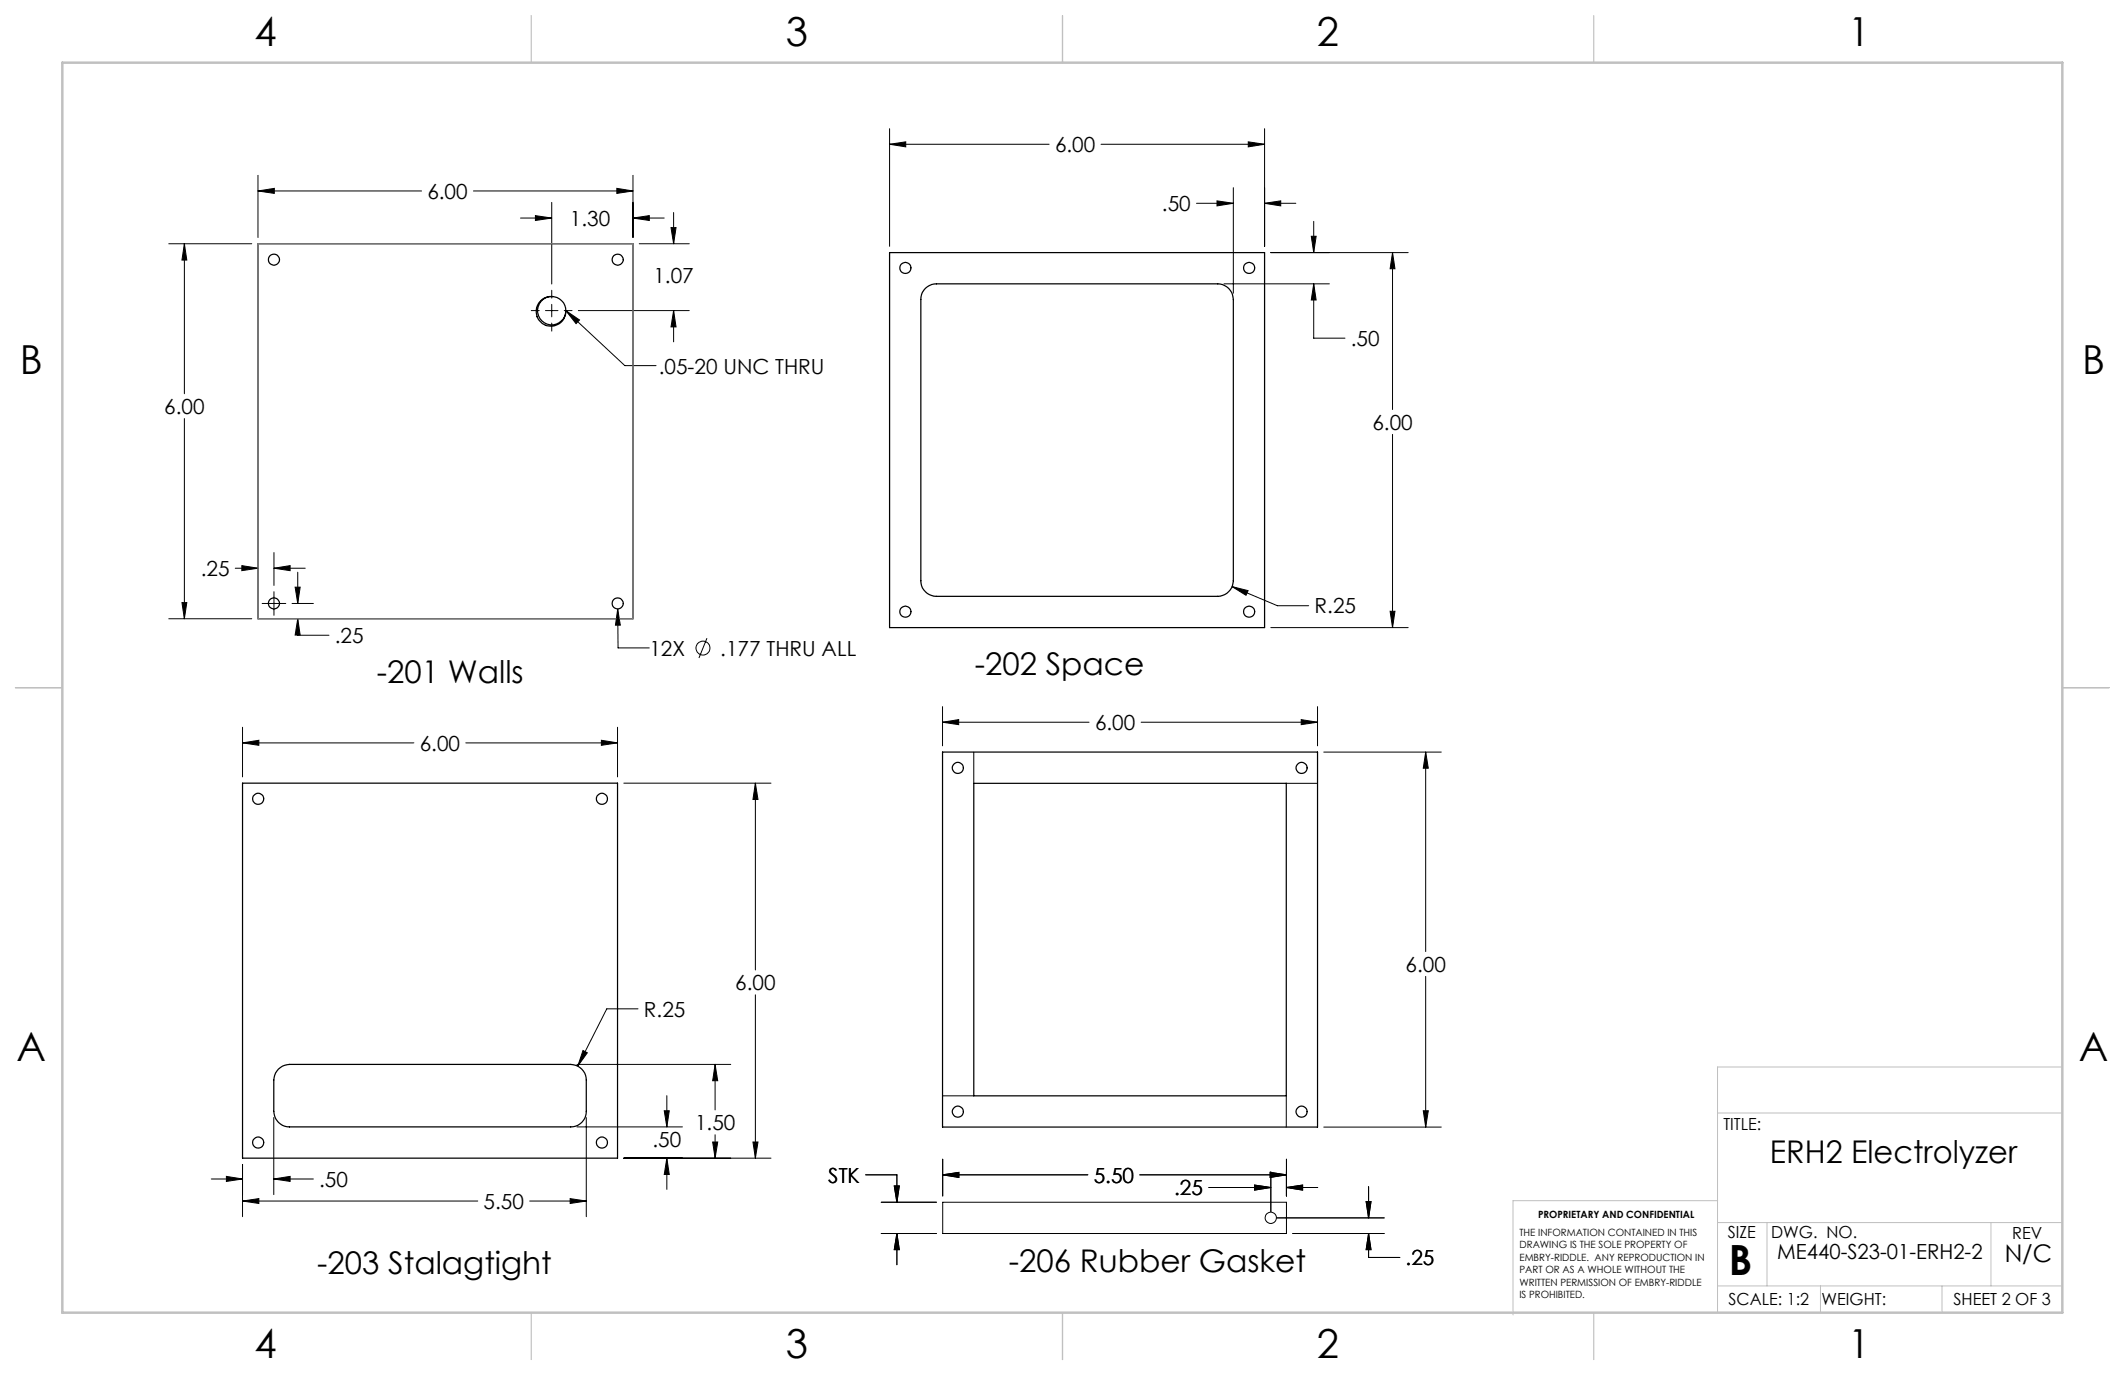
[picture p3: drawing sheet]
<svg xmlns="http://www.w3.org/2000/svg" width="432mm" height="279mm" viewBox="0 0 432 279" stroke-linecap="round" stroke-linejoin="round" font-family="sans-serif">
<path d="M419.1 216.8h-70.1v49.9M349 226.2h70.1M349 248.4h70.1M349 244h-41.6v23.2M359.1 248.4v12.9M404.6 248.4v12.9M349 261.3h70.1M369.9 261.3v5.4M394.6 261.3v5.4" fill="none" stroke="#c0c0c0" stroke-width=".2"/>
<path d="M108 3.2v9.5M215.9 3.2v9.5M323.8 3.2v9.5M3.1 139.7h9.6M419.1 139.7h9.5M108 266.7v9.6M215.9 266.7v9.6M323.8 266.7v9.6" fill="none" stroke="#c0c0c0" stroke-width=".25"/>
<path d="M12.7 12.7h406.4v254h-406.4z" fill="none" stroke="#c0c0c0" stroke-width=".5"/>
<g fill="none" stroke="#000" stroke-width=".25">
<path d="M52.4 49.5h76.2v76.2h-76.2zM180.8 51.3h76.2v76.2h-76.2zM188 58.6l.4-.3a2.96 2.96 0 0 1 1.9-.6h57.1a3.2 3.2 0 0 1 3.2 3.2v57.1a3.3 3.3 0 0 1-3.2 3.2h-57.1a3.2 3.2 0 0 1-3.2-3.2v-57.1a3.1 3.1 0 0 1 .9-2.3zM112.1 60.3a3 3 0 0 0-3.1 2.9 3 3 0 0 0 3 3.1 3 3 0 0 0 3-3.2M112.1 60.3a2.87 2.87 0 0 0-2.9 2.8 2.87 2.87 0 0 0 2.9 2.9 2.87 2.87 0 0 0 2.9-2.9M112.1 60.3h.1M112.1 60.3a2.89 2.89 0 0 1 2.9 2.8M49.3 159.1h76.2v76.2h-76.2zM191.5 152.8h76.2v76.2h-76.2zM197.9 159.2h63.5v63.5h-63.5zM56.6 217.2a3.2 3.2 0 0 1 2.2-.9h57.2a3.2 3.2 0 0 1 3.1 3.2v6.3a3.1 3.1 0 0 1-3.1 3.2h-57.2a3.2 3.2 0 0 1-3.2-3.2l.1-6.8a2.93 2.93 0 0 1 .9-1.8z"/>
<circle cx="55.7" cy="52.8" r="1.12"/>
<circle cx="125.5" cy="52.8" r="1.12"/>
<circle cx="184" cy="54.5" r="1.12"/>
<circle cx="253.8" cy="54.5" r="1.12"/>
<circle cx="55.7" cy="122.6" r="1.12"/>
<circle cx="125.5" cy="122.6" r="1.12"/>
<circle cx="184" cy="124.3" r="1.12"/>
<circle cx="253.8" cy="124.3" r="1.12"/>
<circle cx="194.6" cy="156.1" r="1.12"/>
<circle cx="264.5" cy="156.1" r="1.12"/>
<circle cx="52.5" cy="162.3" r="1.12"/>
<circle cx="122.3" cy="162.3" r="1.12"/>
<circle cx="52.5" cy="232.2" r="1.12"/>
<circle cx="122.3" cy="232.2" r="1.12"/>
<circle cx="194.6" cy="225.9" r="1.12"/>
<circle cx="264.5" cy="225.9" r="1.12"/>
</g>
<g fill="none" stroke="#000" stroke-width=".2">
<path d="M52.4 38.8l3.3-.5v1zM52.4 35.6v12.7M52.4 38.8h33.3M96.2 38.8h32.4M125.3 38.3l3.3 .5-3.3 .5zM128.6 35.6v12.7M180.8 26.1v24M180.8 29.3h32.4M180.8 29.3l3.2-.5v1zM223.7 29.3h33.3M250.6 38.1v21.5M253.6 28.8l3.4 .5-3.4 .5z"/>
<path d="M257 26.1v24M34.3 49.5h16.9M37.5 49.5l.5 3.3h-1zM37.5 49.5v30.5M105.8 44.3h6.3M108.8 43.8l3.3 .5-3.3 .5zM112.1 59v1.6M112.1 41.1v16.6M128.6 44.3l3.3-.5v1zM128.6 44.3h6.4M129.9 49.5h10.2M136.3 46.2h1.1l-.5 3.3z"/>
<path d="M136.9 43.2v6.3M243.1 41.3h7.5M247.3 40.8l3.3 .5-3.3 .5zM248.7 57.7h21.4M257 41.3l3.2-.5v1zM257 41.3h6.3M258.2 51.3h27.9M266.5 48h.9l-.5 3.3zM266.9 57.7l.5 3.3h-.9zM266.9 57.7v11h6.4M266.9 45v6.3M283 51.3v31.9"/>
<path d="M283 51.3l.5 3.3h-1zM107.9 63.1h1.7M110.8 63.1h2.6M112.1 61.8v2.6M112.1 65.7v1.6M114.7 63.1h1.5M115 63.1l12 11.2h6.3M115 63.1l2.8 1.9-.7 .8zM117.5 63.1h22.6M136.9 63.1l.5 3.3h-1.1zM136.9 63.1v6.4M37.5 85.1v40.6"/>
<path d="M283 88.3v39.2M47.8 115.5h4.6M49.1 114.9l3.3 .6-3.3 .5zM55.7 115.5l3.2-.6v1.1zM55.7 112.3v6.7M55.7 115.5h6.3M60 119.3h1l-.5 3.3zM60.5 116.3v6.3M250.4 119.2l3.2 .8-.4 1zM250.4 119.2l9.2 3.9h6.3M34.3 125.7h16.9M37 122.4h1l-.5 3.3z"/>
<path d="M53.3 122.6h4.8M55.7 120.2v4.8M59.3 122.6h4.4M60.5 125.7l.5 3.3h-1zM60.5 125.7v3.4h6.4M125.5 123.8l.1 7.9h6.3M125.5 123.8l.5 3.2h-.9zM143.7 129.7l-1.7 4M258.2 127.5h27.9M282.5 124.2h1l-.5 3.3zM49.3 151l3.3-.6v1zM49.3 147.8v10.1"/>
<path d="M49.3 151h34.8M94.7 151h30.8M122.2 150.4l3.3 .6-3.3 .4zM125.5 147.8v10.1M126.8 159.1h29.9M153.5 159.1l.5 3.4h-1zM153.5 159.1v38M191.5 143.6v8M191.5 146.8h29.8M191.5 146.8l3.3-.6v1zM197.9 152.8v6.4M231.9 146.8h35.8"/>
<path d="M261.4 159.2h6.3M264.4 146.2l3.3 .6-3.3 .4zM267.7 143.6v8M269 152.8h23.9M289.7 152.8l.5 3.3h-1zM289.7 152.8v40.6M289.7 198.4v30.6M117.2 216.3h31.3M118.5 213.5l.8 .4-1.9 2.7zM129.6 205h-6.3l-5.9 11.6M145.3 216.3v9.2M145.3 216.3l.5 3.3h-1z"/>
<path d="M153.5 202.1v33.2M42.9 239.6h6.4M46 239l3.3 .6-3.3 .5zM49.3 236.6v10.6M55.6 239.6l3.3-.6v1.1zM55.6 227.1v15.6M55.6 239.6h8.1M117.2 229h21.5M119.1 227.1v20.1M126.8 235.3h29.9M135 225.7h1l-.5 3.3zM135.5 235.3l.5 3.4h-1z"/>
<path d="M135.5 222.6v6.4M135.5 235.3v6.4M144.8 232.1h1l-.5 3.2zM145.3 230.6v4.7M153 232.1h1l-.5 3.2zM175.9 238.7h6.3v5.6M191.5 222.7h6.4M191.6 238.7l3.2-.5v1.1zM191.6 235.5v7.5M191.6 238.7h29.5M231.6 238.7h29.8M258.1 238.2l3.3 .5-3.3 .6z"/>
<path d="M258.2 238.1v8.1M261.4 222.7v6.3M261.4 235.5v7.5M269 229h23.9M289.2 225.7h1l-.5 3.3zM49.3 244.1l3.3-.5v.9zM49.3 244.1h47.8M107.6 244.1h11.5M115.9 243.6l3.2 .5-3.2 .4zM179.1 244.3h11.2M179.1 250.6h11.2M181.7 241h1l-.5 3.3z"/>
<path d="M182.2 250.6l.5 3.3h-1zM182.2 250.6v6.4M191.6 244.3h69.8v6.3h-69.8zM245.6 241.3h12.6M254.9 240.8l3.3 .5-3.3 .5zM259.5 247.5h21.8M261.4 241.3l3.3-.5v1zM261.4 241.3h6.4M262.7 250.6h18.6M277.6 244.2h1l-.5 3.3zM278.1 250.6l.5 3.3h-1zM278.1 250.6v4.9h6.3"/>
<path d="M278.1 241.1v6.4"/>
<circle cx="142.8" cy="131.7" r="1.41"/>
<circle cx="258.2" cy="247.5" r="1.15"/>
</g>
<path d="M52.4 49.5h76.2v76.2h-76.2z" fill="none" stroke="#808080" stroke-width=".25"/>
<g fill="#000">
<path d="M115 63.1l2.8 1.9-.7 .8z"/>
<path d="M37.5 49.5l.5 3.3h-1zM37 122.4h1l-.5 3.3zM52.4 38.8l3.3-.5v1zM125.3 38.3l3.3 .5-3.3 .5zM128.6 44.3l3.3-.5v1zM108.8 43.8l3.3 .5-3.3 .5zM136.3 46.2h1.1l-.5 3.3zM136.9 63.1l.5 3.3h-1.1zM125.5 123.8l-.4 3.2h.9zM60 119.3h1l-.5 3.3zM60.5 125.7l.5 3.3h-1zM49.1 114.9l3.3 .6-3.3 .5zM55.7 115.5l3.2-.6v1.1zM282.5 124.2h1l-.5 3.3zM283 51.3l.5 3.3h-1zM253.6 28.8l3.4 .5-3.4 .5zM180.8 29.3l3.2-.5v1zM266.9 57.7l.5 3.3h-.9zM266.5 48h.9l-.5 3.3zM247.3 40.8l3.3 .5-3.3 .5zM257 41.3l3.2-.5v1zM250.4 119.2l2.8 1.8 .4-1zM49.3 151l3.3-.6v1zM122.2 150.4l3.3 .6-3.3 .4zM153.5 159.1l.5 3.4h-1zM153 232.1h1l-.5 3.2zM135.5 235.3l.5 3.4h-1zM135 225.7h1l-.5 3.3zM144.8 232.1h1l-.5 3.2zM145.3 216.3l.5 3.3h-1zM118.5 213.5l-1.1 3.1 1.9-2.7zM46 239l3.3 .6-3.3 .5zM55.6 239.6l3.3-.6v1.1zM49.3 244.1l3.3-.5v.9zM115.9 243.6l3.2 .5-3.2 .4zM289.7 152.8l.5 3.3h-1zM289.2 225.7h1l-.5 3.3zM191.5 146.8l3.3-.6v1zM264.4 146.2l3.3 .6-3.3 .4z"/>
<path d="M181.7 241h1l-.5 3.3zM182.2 250.6l.5 3.3h-1zM191.6 238.7l3.2-.5v1.1zM258.1 238.2l3.3 .5-3.3 .6zM254.9 240.8l3.3 .5-3.3 .5zM261.4 241.3l3.3-.5v1zM277.6 244.2h1l-.5 3.3zM278.1 250.6l.5 3.3h-1z"/>
<path d="M181.7 241h1l-.5 3.3zM182.2 250.6l.5 3.3h-1zM191.6 238.7l3.2-.5v1.1zM258.1 238.2l3.3 .5-3.3 .6zM254.9 240.8l3.3 .5-3.3 .5zM261.4 241.3l3.3-.5v1zM277.6 244.2h1l-.5 3.3zM278.1 250.6l.5 3.3h-1z"/>
</g>
<text font-size="8.5" x="351.3" y="259">B</text>
<g font-size="8.1">
<text x="51.7" y="9.3">4</text>
<text x="159.7" y="9.3">3</text>
<text x="267.6" y="9.3">2</text>
<text x="375.6" y="9.3">1</text>
<text x="4" y="76">B</text>
<text x="423.1" y="76">B</text>
<text x="3.3" y="215.7">A</text>
<text x="422.4" y="215.7">A</text>
<text x="51.7" y="276">4</text>
<text x="159.7" y="276">3</text>
<text x="267.6" y="276">2</text>
<text x="375.6" y="276">1</text>
</g>
<g font-size="6.3">
<text x="198.1" y="137.1">-202 Space</text>
<text x="76.6" y="138.8">-201 Walls</text>
<text x="359.7" y="236.4">ERH2 Electrolyzer</text>
<text x="64.5" y="258.9">-203 Stalagtight</text>
<text x="205" y="258.4">-206 Rubber Gasket</text>
</g>
<text font-size="4.9" x="407.4" y="256.5">N/C</text>
<g font-size="4.2">
<text x="214.4" y="30.9">6.00</text>
<text x="86.8" y="40.4">6.00</text>
<text x="115.8" y="45.9">1.30</text>
<text x="236.1" y="42.9">.50</text>
<text x="132.8" y="57.5">1.07</text>
<text x="274.5" y="70.3">.50</text>
<text x="133.9" y="75.9">.05-20 UNC THRU</text>
<text x="33.4" y="84.1">6.00</text>
<text x="278.9" y="87.3">6.00</text>
<text x="40.8" y="117">.25</text>
<text x="267.1" y="124.7">R.25</text>
<text x="68" y="130.7">.25</text>
<text x="132" y="133.2">12X</text>
<text x="146.4" y="133.2">.177 THRU ALL</text>
<text x="222.5" y="148.3">6.00</text>
<text x="85.3" y="152.5">6.00</text>
<text x="285.6" y="197.5">6.00</text>
<text x="149.4" y="201.2">6.00</text>
<text x="130.9" y="206.6">R.25</text>
<text x="132.6" y="233.1">.50</text>
<text x="141.2" y="229.6">1.50</text>
<text x="64.9" y="241.2">.50</text>
<text x="98.3" y="245.6">5.50</text>
<text x="168.3" y="240.3">STK</text>
<text x="222.2" y="240.3">5.50</text>
<text x="238.6" y="242.9">.25</text>
<text x="285.6" y="257.1">.25</text>
<text x="361.1" y="255.9">ME440-S23-01-ERH2-2</text>
</g>
<g font-size="3.4">
<text x="350.2" y="229.5">TITLE:</text>
<text x="351.1" y="251.6">SIZE</text>
<text x="359.9" y="251.6">DWG. NO.</text>
<text x="408.9" y="251.7">REV</text>
<text x="351.2" y="265.2">SCALE: 1:2</text>
<text x="370.1" y="265.3">WEIGHT:</text>
<text x="396.9" y="265.2">SHEET 2 OF 3</text>
</g>
<g font-size="2">
<text x="308.8" y="251.2">THE INFORMATION CONTAINED IN THIS</text>
<text x="312.5" y="247.6">PROPRIETARY AND CONFIDENTIAL</text>
<text x="308.8" y="253.7">DRAWING IS THE SOLE PROPERTY OF</text>
<text x="308.8" y="256.2">EMBRY-RIDDLE. ANY REPRODUCTION IN</text>
<text x="308.8" y="258.7">PART OR AS A WHOLE WITHOUT THE</text>
<text x="308.8" y="261.3">WRITTEN PERMISSION OF EMBRY-RIDDLE</text>
<text x="308.8" y="263.8">IS PROHIBITED.</text>
</g>
</svg>
